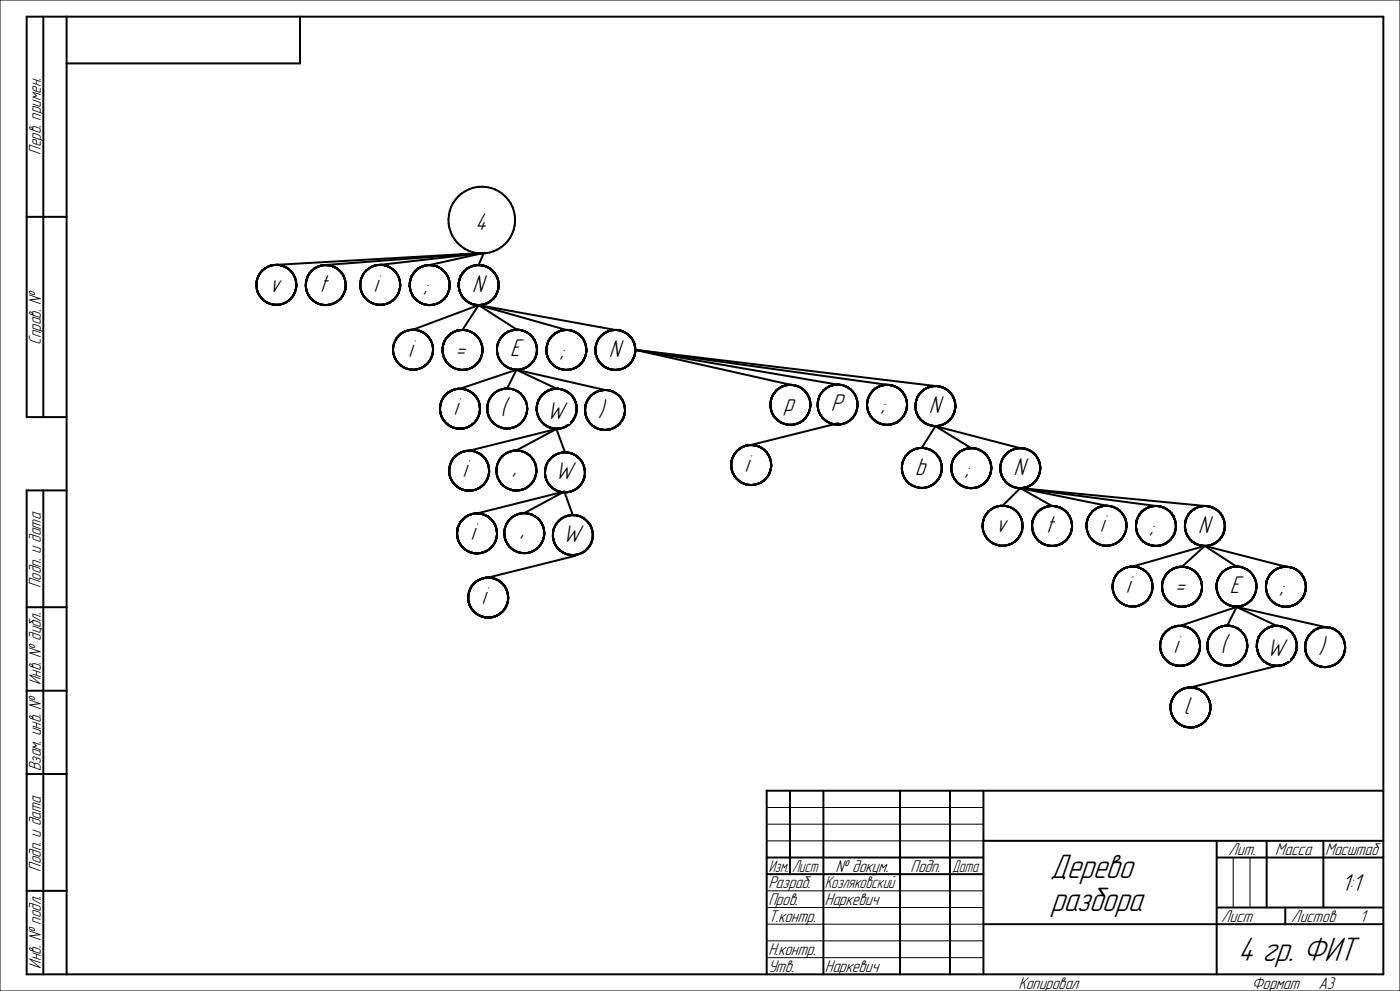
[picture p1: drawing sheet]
<svg xmlns="http://www.w3.org/2000/svg" width="420mm" height="297mm" viewBox="0 0 420 297" stroke-linecap="round" stroke-linejoin="round" font-family="sans-serif">
<g fill="none" stroke="#000" stroke-width=".59">
<path d="M145.1 75.8l-62.2 3.6M145.1 75.8l-47.4 3.6M145.1 75.8l-31.1 3.6M145.1 75.8l-16.2 3.6M145.1 75.8l-1.5 3.6M143.6 91.4l-19.7 7.4M143.6 91.4l-4.9 7.5M143.6 91.4l11.5 7.4M143.6 91.4l26.3 7.5M143.6 91.4l41 7.5M154.9 110.8l-16.9 5.7M154.9 110.8l-2.8 5.6"/>
<path d="M154.9 110.8l12.1 5.7M154.9 110.8l26.6 6.1M190.6 104.9l46.5 10.4M190.6 104.9l60.7 10.4M190.6 104.9l75.5 10.4M190.6 104.9l90 10.8M166.9 128.6l-26.1 6.5M166.9 128.6l-12 6.4M166.9 128.6l2.6 7M251.5 126.8l-26.2 6.5M280.6 127.7l-4.1 6.5M280.6 127.7l10.8 6.6"/>
<path d="M280.6 127.7l25.5 6.6M169.3 147.3l-26.2 6.6M169.3 147.3l-12 6.5M169.3 147.3l2.5 7M306.1 146.3l-5.3 5.3M306.1 146.3l9.5 5.3M306.1 146.3l25.8 5.3M306.1 146.3l40.7 5.3M306.1 146.3l55.3 5.3M172.6 166.6l-26.1 6.5M361.4 163.6l-21.6 6.2M361.4 163.6l-6.8 6.2"/>
<path d="M361.4 163.6l9.5 6.2M361.4 163.6l24.3 6.2M371 181.9l-17 5.7M371 181.9l-2.8 5.6M371 181.9l12 5.7M371 181.9l26.5 6M383.3 199.5l-26.2 6.5"/>
<circle cx="144.5" cy="66" r="10"/>
<circle cx="82.9" cy="85.4" r="6"/>
<circle cx="97.7" cy="85.5" r="6"/>
<circle cx="114.1" cy="85.4" r="6"/>
<circle cx="128.9" cy="85.4" r="6"/>
<circle cx="143.6" cy="85.4" r="6"/>
<circle cx="123.9" cy="104.8" r="6"/>
<circle cx="138.7" cy="104.9" r="6"/>
<circle cx="155.1" cy="104.8" r="6"/>
<circle cx="169.9" cy="104.9" r="6"/>
<circle cx="184.6" cy="104.9" r="6"/>
<circle cx="138" cy="122.5" r="6"/>
<circle cx="152.2" cy="122.4" r="6"/>
<circle cx="167" cy="122.5" r="6"/>
<circle cx="181.5" cy="122.9" r="6"/>
<circle cx="225.4" cy="139.4" r="6"/>
<circle cx="237.1" cy="121.3" r="6"/>
<circle cx="251.3" cy="121.3" r="6"/>
<circle cx="266.1" cy="121.3" r="6"/>
<circle cx="280.6" cy="121.7" r="6"/>
<circle cx="140.7" cy="141.1" r="6"/>
<circle cx="143.1" cy="159.9" r="6"/>
<circle cx="154.9" cy="141" r="6"/>
<circle cx="157.3" cy="159.8" r="6"/>
<circle cx="169.5" cy="141.6" r="6"/>
<circle cx="276.5" cy="140.2" r="6"/>
<circle cx="291.4" cy="140.3" r="6"/>
<circle cx="300.7" cy="157.6" r="6"/>
<circle cx="306.1" cy="140.3" r="6"/>
<circle cx="315.6" cy="157.6" r="6"/>
<circle cx="331.9" cy="157.6" r="6"/>
<circle cx="346.8" cy="157.6" r="6"/>
<circle cx="361.5" cy="157.6" r="6"/>
<circle cx="146.5" cy="179.1" r="6"/>
<circle cx="171.9" cy="160.4" r="6"/>
<circle cx="339.7" cy="175.8" r="6"/>
<circle cx="354.6" cy="175.9" r="6"/>
<circle cx="370.9" cy="175.8" r="6"/>
<circle cx="385.7" cy="175.9" r="6"/>
<circle cx="354" cy="193.6" r="6"/>
<circle cx="368.2" cy="193.5" r="6"/>
<circle cx="383" cy="193.5" r="6"/>
<circle cx="397.5" cy="194" r="6"/>
<circle cx="357.1" cy="212" r="6"/>
</g>
<g fill="#fff">
<path d="M80.9 81.8h4.6v7.1h-4.6z"/>
<path d="M95.7 81.8h4v7.2h-4z"/>
<path d="M112.1 81.8h2.8v7.1h-2.8z"/>
<path d="M126.9 81.8h3.4v7.2h-3.4z"/>
<path d="M141.6 81.8h5v7.2h-5z"/>
<path d="M122.5 101.3h2.8v7.1h-2.8z"/>
<path d="M136.7 101.3h4.4v7.1h-4.4z"/>
<path d="M153.1 101.2h4.6v7.1h-4.6z"/>
<path d="M167.9 101.3h3.4v7.1h-3.4z"/>
<path d="M182.6 101.3h5v7.1h-5z"/>
<path d="M153.9 136.4h1.1v7.2h-1.1z"/>
<path d="M166.5 138h6.9v7.1h-6.9z"/>
<path d="M138.7 137.5h2.9v7.1h-2.9z"/>
<path d="M150.2 118.8h3.3v7.2h-3.3z"/>
<path d="M179.5 119.3h3.3v7.1h-3.3z"/>
<path d="M136 118.9h2.9v7.1h-2.9z"/>
<path d="M164 119.9h6.9v7.1h-6.9z"/>
<path d="M274.5 136.7h4.6v7.1h-4.6z"/>
<path d="M289.4 136.7h3.4v7.1h-3.4z"/>
<path d="M304.1 136.7h5v7.1h-5z"/>
<path d="M142.5 63.4h5v7.1h-5z"/>
<path d="M249.3 117.6h5v7.2h-5z"/>
<path d="M264.1 117.7h3.4v7.2h-3.4z"/>
<path d="M278.6 118.1h5v7.1h-5z"/>
<path d="M235.1 117.7h4.6v7.2h-4.6z"/>
<path d="M298.7 154h4.7v7.1h-4.7z"/>
<path d="M313.6 154.1h3.9v7.1h-3.9z"/>
<path d="M329.9 154h2.9v7.1h-2.9z"/>
<path d="M344.8 154.1h3.4v7.1h-3.4z"/>
<path d="M359.5 154.1h4.9v7.1h-4.9z"/>
<path d="M337.7 172.2h2.9v7.1h-2.9z"/>
<path d="M352.6 172.3h4.3v7.1h-4.3z"/>
<path d="M368.9 172.2h4.6v7.1h-4.6z"/>
<path d="M383.8 172.3h3.4v7.1h-3.4z"/>
<path d="M156.3 155.2h1.1v7.1h-1.1z"/>
<path d="M168.9 156.8h6.8v7.1h-6.8z"/>
<path d="M141.1 156.3h2.9v7.1h-2.9z"/>
<path d="M144.4 175.5h2.9v7.1h-2.9z"/>
<path d="M223.4 135.8h2.8v7.1h-2.8z"/>
<path d="M366.2 189.9h3.3v7.1h-3.3z"/>
<path d="M395.5 190.3h3.3v7.2h-3.3z"/>
<path d="M352 189.9h2.9v7.2h-2.9z"/>
<path d="M380 191h6.9v7.1h-6.9z"/>
<path d="M355.1 208.4h3.6v7.2h-3.6z"/>
</g>
<path d="M0 0h420v297h-420zM230 247h65M230 252h65M230 242h65M370 257v15M375 257v15M230 267h65M230 272h65M230 277h65M230 282h65M230 287h65" fill="none" stroke="#000" stroke-width=".3"/>
<g fill="none" stroke="#000" stroke-width=".59">
<path d="M13 5v120M20 5v287M90 5v14h-70M8 65h12M20 125h-12v-120h407v287h-407v-145h12M13 147v145M8 182h12M8 207h12M8 232h12M237 237v25M247 237v55M270 237v55"/>
<path d="M285 237v55M295 237v55M415 237h-185v55M230 257h65M295 252h120M365 252v40M365 257h50M380 252v20M397 252v20M8 267h12M230 262h65M295 277h120"/>
<path d="M365 272h50M385.6 272v5"/>
</g>
<g font-size="10.7">
<text x="315" y="263.1">Дерево</text>
<text x="315.2" y="273.1">разбора</text>
<text x="371.3" y="288">4 гр. ФИТ</text>
</g>
<g font-size="7.7">
<text x="142.5" y="69">4</text>
<text x="80.9" y="87.4">v</text>
<text x="95.7" y="87.4">t</text>
<text x="112.1" y="87.4">i</text>
<text x="126.9" y="87.4">;</text>
<text x="141.6" y="87.4">N</text>
<text x="122.5" y="106.8">i</text>
<text x="136.7" y="106.9">=</text>
<text x="153.1" y="106.8">E</text>
<text x="167.9" y="106.9">;</text>
<text x="182.6" y="106.9">N</text>
<text x="136" y="124.5">i</text>
<text x="150.2" y="124.4">(</text>
<text x="164" y="125.5">W</text>
<text x="179.5" y="124.9">)</text>
<text x="235.1" y="123.3">p</text>
<text x="249.3" y="123.3">P</text>
<text x="264.1" y="123.3">;</text>
<text x="278.6" y="123.7">N</text>
<text x="138.8" y="143.1">i</text>
<text x="153.9" y="142">,</text>
<text x="166.5" y="143.6">W</text>
<text x="223.4" y="141.4">i</text>
<text x="274.5" y="142.2">b</text>
<text x="289.4" y="142.3">;</text>
<text x="304.1" y="142.3">N</text>
<text x="141.1" y="161.9">i</text>
<text x="156.3" y="160.8">,</text>
<text x="298.7" y="159.6">v</text>
<text x="313.6" y="159.6">t</text>
<text x="329.9" y="159.6">i</text>
<text x="344.8" y="159.6">;</text>
<text x="359.5" y="159.6">N</text>
<text x="168.9" y="162.3">W</text>
<text x="337.8" y="177.8">i</text>
<text x="352.6" y="177.8">=</text>
<text x="368.9" y="177.8">E</text>
<text x="383.8" y="177.8">;</text>
<text x="144.4" y="181.1">i</text>
<text x="352" y="195.6">i</text>
<text x="366.2" y="195.5">(</text>
<text x="380" y="196.6">W</text>
<text x="395.5" y="195.9">)</text>
<text x="355.1" y="214">l</text>
<text x="402.5" y="267">1:1</text>
</g>
<g font-size="5.4">
<text x="12.3" y="46.4" transform="rotate(-90 12.3 46.4)">Перв. примен.</text>
<text x="12.3" y="103.3" transform="rotate(-90 12.3 103.3)">Справ. №</text>
<text x="12.3" y="176.2" transform="rotate(-90 12.3 176.2)">Подп. и дата</text>
<text x="12.3" y="205.3" transform="rotate(-90 12.3 205.3)">Инв. № дубл.</text>
<text x="12.3" y="231" transform="rotate(-90 12.3 231)">Взам. инв. №</text>
<text x="368.6" y="256.3">Лит.</text>
<text x="382.6" y="256.3">Масса</text>
<text x="397.5" y="256.3">Масштаб</text>
<text x="12.3" y="261.2" transform="rotate(-90 12.3 261.2)">Подп. и дата</text>
<text x="250.7" y="261.3">№ докум.</text>
<text x="273.1" y="261.3">Подп.</text>
<text x="230.5" y="266.3">Разраб.</text>
<text x="230.5" y="271.3">Пров.</text>
<text x="247.5" y="271.3">Наркевич</text>
<text x="230.5" y="276.3">Т.контр.</text>
<text x="366.3" y="276.3">Лист</text>
<text x="387.4" y="276.3">Листов</text>
<text x="407.9" y="276.3">1</text>
<text x="230.5" y="286.3">Н.контр.</text>
<text x="12.3" y="290.3" transform="rotate(-90 12.3 290.3)">Инв. № подл.</text>
<text x="230.5" y="291.3">Утв.</text>
<text x="247.5" y="291.3">Наркевич</text>
<text x="305.5" y="296.3">Копировал</text>
<text x="375.5" y="296.3">Формат</text>
<text x="395.5" y="296.3">A3</text>
</g>
<g font-size="5.3">
<text x="230.6" y="261.3">Изм. Лист</text>
<text x="285.6" y="261.3">Дата</text>
<text x="247.5" y="266.3">Козляковский</text>
</g>
</svg>
